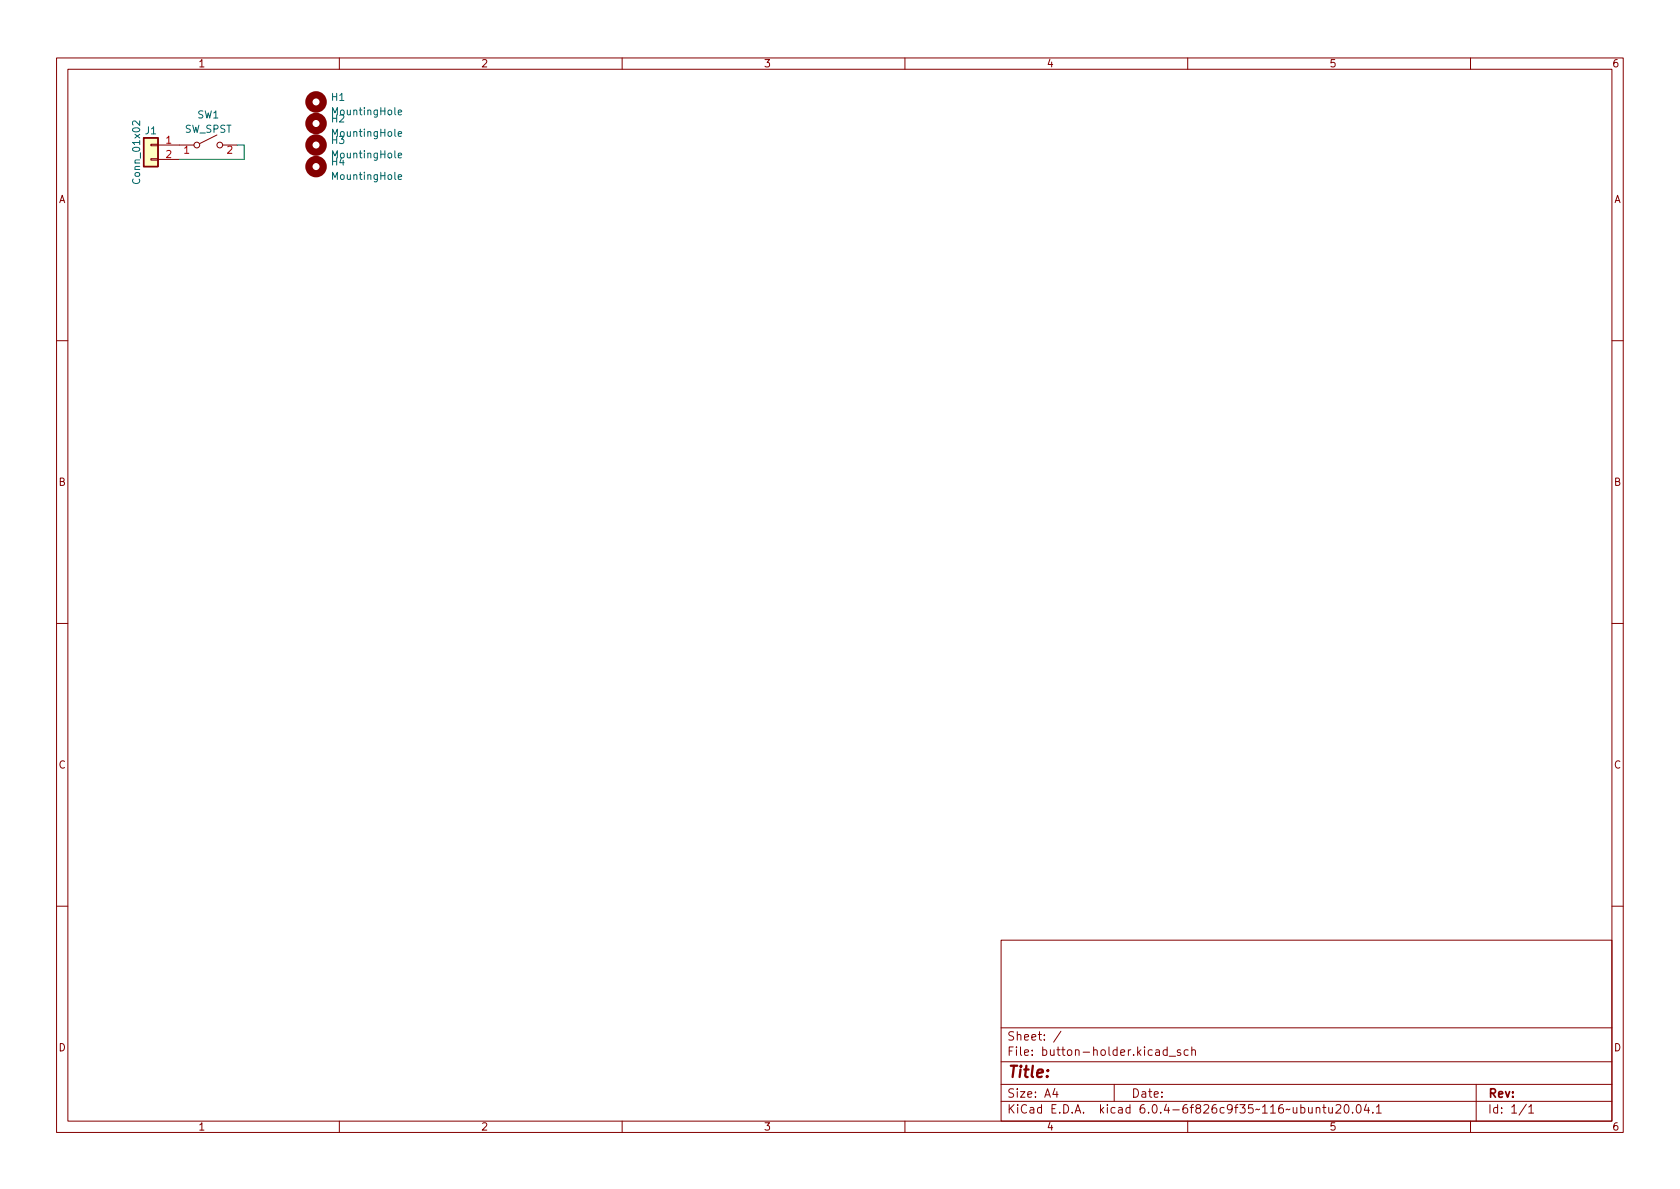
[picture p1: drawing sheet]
<svg xmlns="http://www.w3.org/2000/svg" width="297mm" height="210mm" viewBox="0 0 297 210" stroke-linecap="round" stroke-linejoin="round" font-family="sans-serif">
<g fill="none" stroke="#840000" stroke-width=".18">
<path d="M10 10.2h277v190.1h-277zM12 12.2h273v186.1h-273zM60 10.2v2M110 10.2v2M160 10.2v2M210 10.2v2M260 10.2v2M26.7 28.1h1.2v.2h-1.2zM26.7 25.5h1.2v.3h-1.2zM27.9 25.6h6.4M27.9 28.2h3.8M38.4 23.9l-3.1 1.5"/>
<path d="M39.4 25.6h2.5M10 60.2h2M285 60.2h2M10 110.2h2M285 110.2h2M10 160.2h2M177 166.3h108v32h-108zM285 160.2h2M60 198.3v2M110 198.3v2M160 198.3v2M177 194.8h108"/>
<path d="M177 191.8h108M177 187.8h108M177 181.8h108M186.5 192.5l-.4 1h1M186.9 193v1M187.6 182.4l-1.3 1.9M197 191.8v3M206.4 185.7l-.5-.1-.3 .3v.4l.2 .3h.6M206.4 185.1v1.5M206.7 186.8h1.2M208.7 185.7l-.3-.1-.3 .2 .1 .3 .5 .1v.4h-.6M210 198.3v2"/>
<path d="M210.1 185.7l-.5-.1-.2 .3v.4l.1 .3h.6M210.7 185.8l.2-.2 .4 .1 .1 .9M210.7 185.1v1.5M232.7 196l.2-.2 .4 .1 .1 .9M232.7 195.8v1M233.9 195.8h.5M234.1 195.3v1.3l.3 .2M234.9 195.8l.1 1h.4l.2-.1M235.6 195.8v1M236.2 195.5l.6-.2 .2 .2 .1 .3-1 1h1M237.8 195.5l.2-.2a.81 .81 0 0 1 .6 .7 .81 .81 0 0 1-.3 .8h-.2a.81 .81 0 0 1-.3-1.3zM239.1 196.7v.1"/>
<path d="M240 195.4l.1-.1a.81 .81 0 0 1 .6 .7 .81 .81 0 0 1-.3 .8h-.1a.81 .81 0 0 1-.6-.6 .81 .81 0 0 1 .3-.8zM241.6 195.3l-.4 1h.9M241.9 195.8v1M242.7 196.7v.1M243.4 195.8l.4-.5v1.5M243.4 196.8h.8M260 198.3v2M261 191.8v6.5M269.9 195.3l-1.3 1.9M270.3 195.8l.4-.5v1.5M270.3 196.8h.9"/>
<circle cx="34.8" cy="25.6" r=".51"/>
<circle cx="38.9" cy="25.6" r=".51"/>
</g>
<path d="M25.4 24.4h2.5v5.1h-2.5z" fill="#ffffc2" stroke="#ffffc2" stroke-width=".18"/>
<path d="M25.4 24.4h2.5v5.1h-2.5z" fill="none" stroke="#840000" stroke-width=".25"/>
<path d="M70.4 19.9l.6-.1v-.3h-.4l-.2 .1 .1 .6h.5M24.7 21.4v.8l-.9-.8-.4 .2 .2 .5M70.4 23.7l.6-.1v-.3h-.4l-.2 .1 .1 .7h.5M70.4 27.5l.6-.1v-.3h-.4l-.2 .2 .1 .6h.5M70.4 31.3l.6-.1v-.3h-.4l-.2 .2 .1 .6h.5" fill="none" stroke="#006464" stroke-width=".18"/>
<g fill="none" stroke="#840000" stroke-width="1.3">
<circle cx="55.9" cy="18" r="1.27"/>
<circle cx="55.9" cy="21.8" r="1.27"/>
<circle cx="55.9" cy="25.6" r="1.27"/>
<circle cx="55.9" cy="29.5" r="1.27"/>
</g>
<path d="M41.9 25.6h1.3v2.6h-11.5" fill="none" stroke="#009600" stroke-width=".18"/>
<text font-size="2.8" fill="#840000" x="178" y="190.6">Title:</text>
<g font-size="2.1" fill="#840000">
<text x="178" y="184">Sheet: /</text>
<text x="178" y="186.7">File: button-holder.kicad_sch</text>
<text x="178" y="196.9">KiCad E.D.A. kicad 6.0.4-6f826c9f35~116~ubuntu20.04.1</text>
<text x="178" y="194.1">Size: A4</text>
<text x="200" y="194.1">Date:</text>
<text x="263" y="194.1">Rev:</text>
<text x="263" y="196.9">Id: 1/1</text>
</g>
<g font-size="1.8" fill="#840000">
<text x="35" y="11.9">1</text>
<text x="85" y="11.9">2</text>
<text x="135" y="11.9">3</text>
<text x="185" y="11.9">4</text>
<text x="235" y="11.9">5</text>
<text x="285" y="11.9">6</text>
<text x="10.3" y="35.9">A</text>
<text x="285.3" y="35.9">A</text>
<text x="10.3" y="85.9">B</text>
<text x="285.3" y="85.9">B</text>
<text x="10.3" y="135.9">C</text>
<text x="285.3" y="135.9">C</text>
<text x="10.3" y="185.9">D</text>
<text x="285.3" y="185.9">D</text>
<text x="35" y="199.9">1</text>
<text x="85" y="199.9">2</text>
<text x="135" y="199.9">3</text>
<text x="185" y="199.9">4</text>
<text x="235" y="199.9">5</text>
<text x="285" y="199.9">6</text>
</g>
<g font-size="1.8" fill="#006464">
<text x="58.6" y="17.8">H1</text>
<text x="25.7" y="23.7">J1</text>
<text x="32.6" y="23.5">SW_SPST</text>
<text x="34.9" y="20.9">SW1</text>
<text x="58.6" y="21.6">H2</text>
<text x="59" y="20.4">MountingHole</text>
<text x="58.6" y="25.4">H3</text>
<text x="58.6" y="29.3">H4</text>
<text x="59" y="24.2">MountingHole</text>
<text x="59" y="28">MountingHole</text>
<text x="24.8" y="32.1" transform="rotate(-90 24.8 32.1)">Conn_01x02</text>
<text x="59" y="31.8">MountingHole</text>
</g>
<g font-size="1.8" fill="#a90000">
<text x="29.4" y="25.4">1</text>
<text x="29.4" y="27.9">2</text>
<text x="32.5" y="27.2">1</text>
<text x="40.1" y="27.2">2</text>
</g>
</svg>
